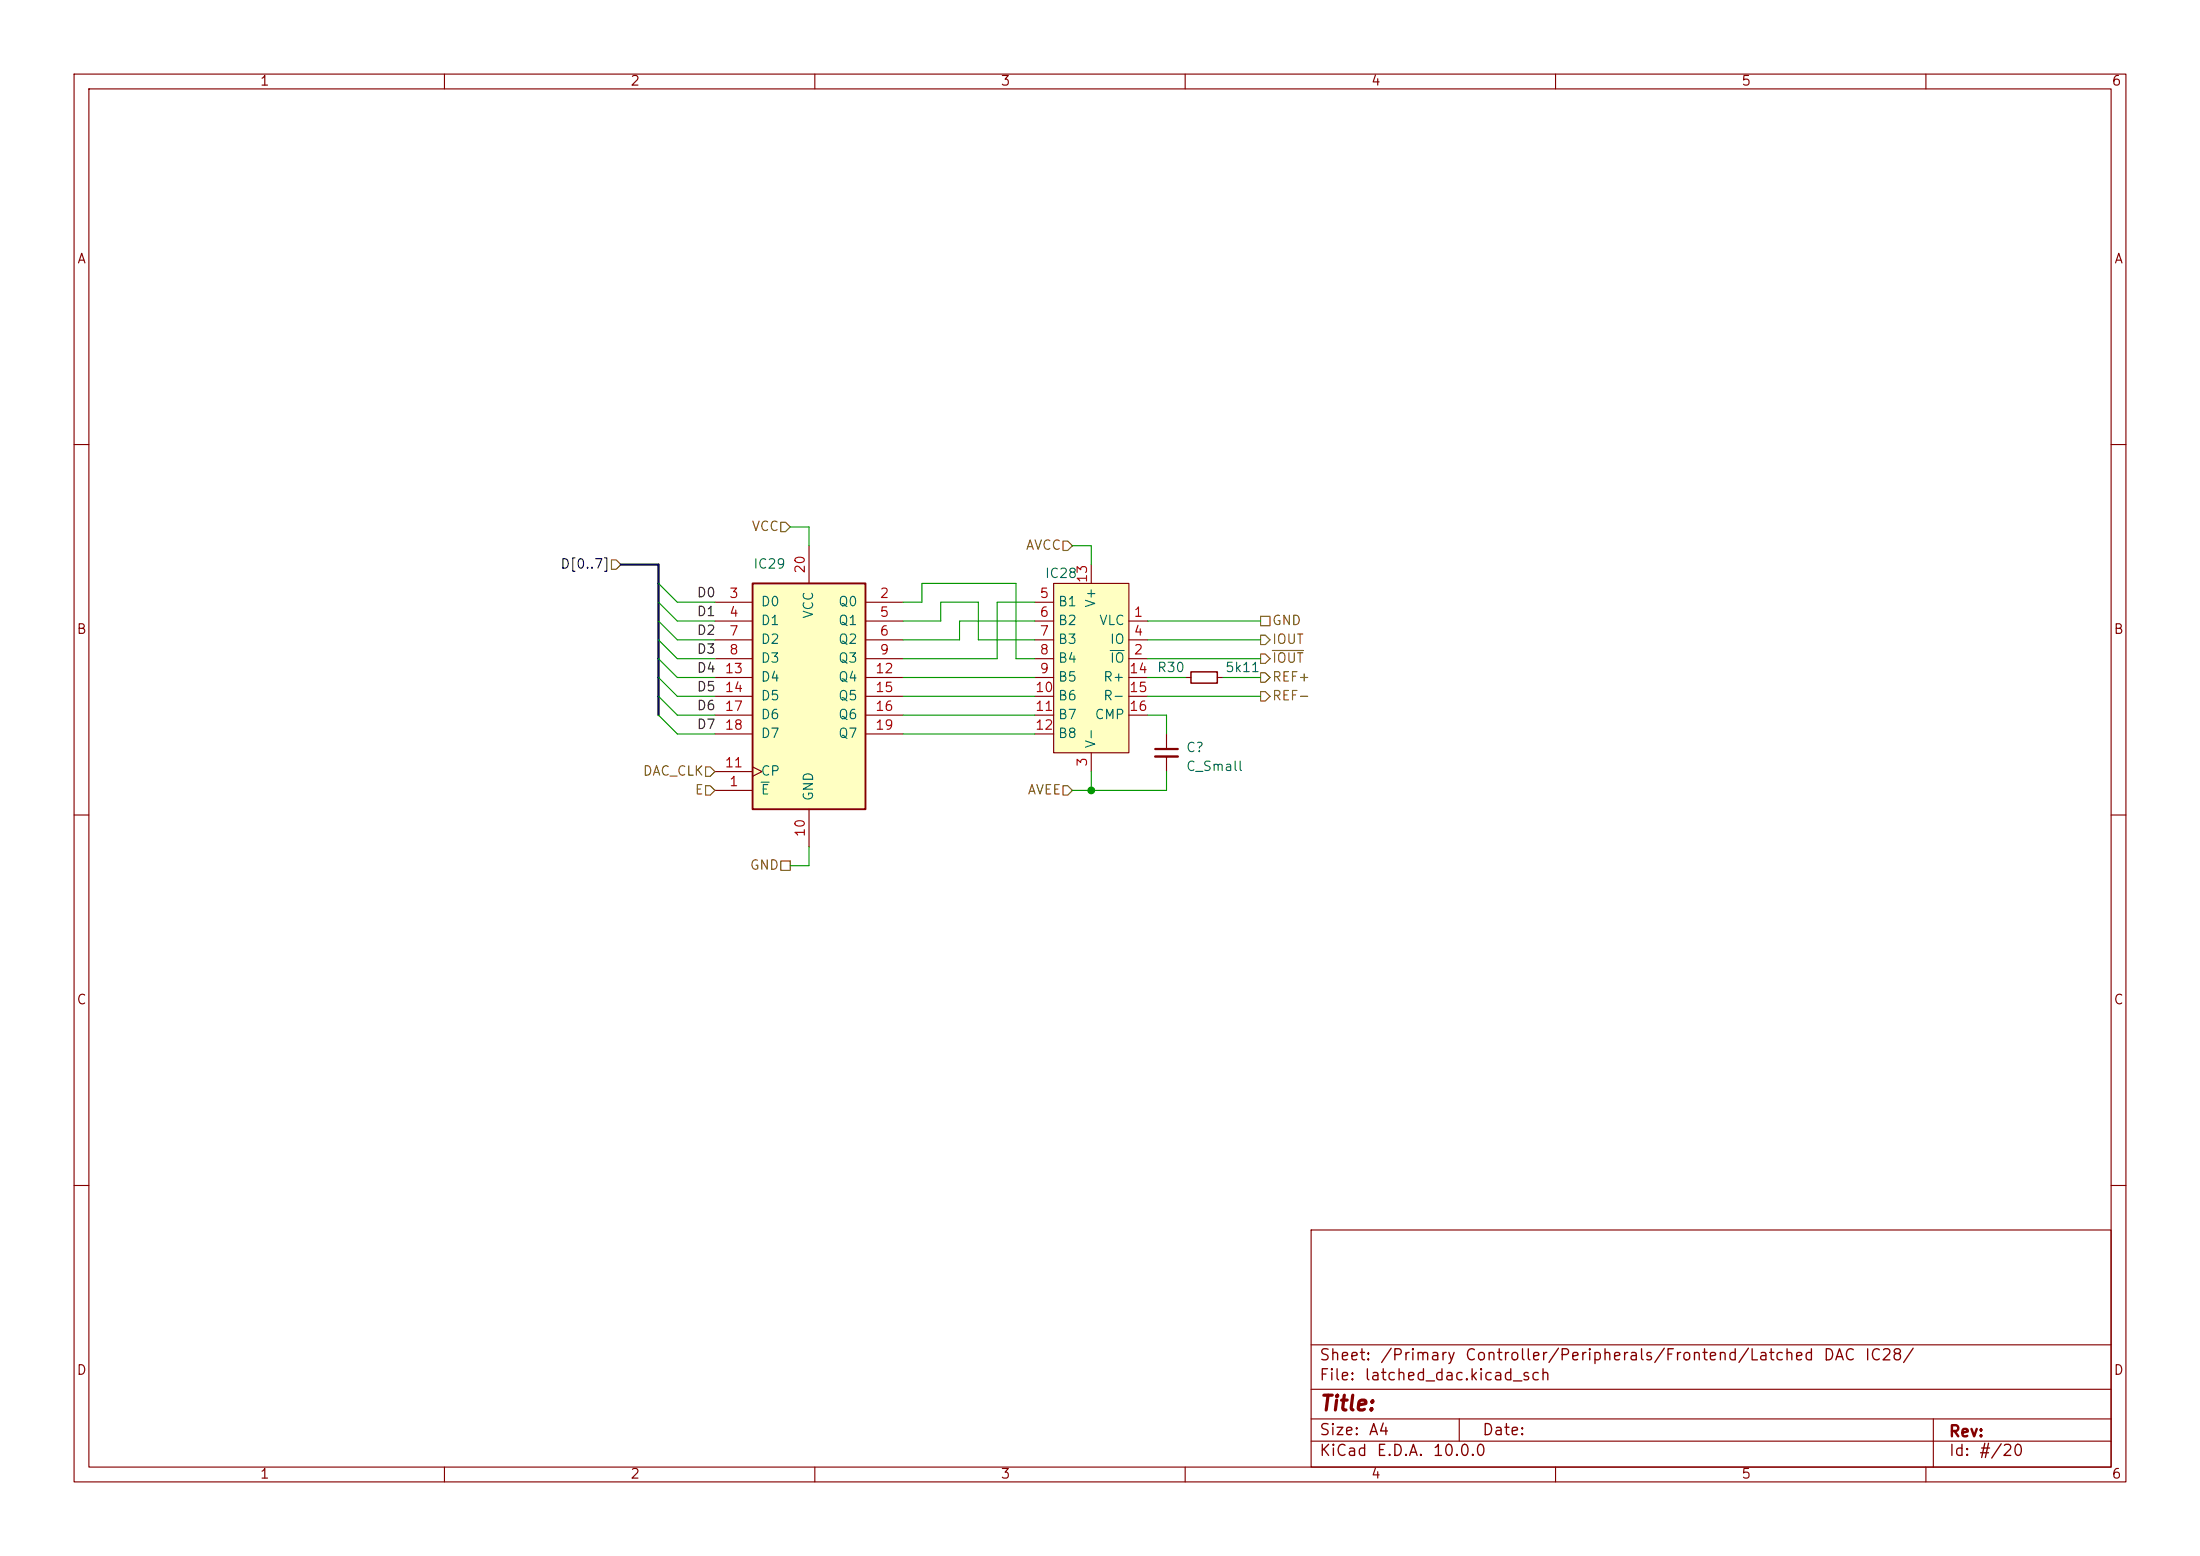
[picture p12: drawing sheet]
<svg xmlns="http://www.w3.org/2000/svg" width="297mm" height="210mm" viewBox="0 0 297 210" stroke-linecap="round" stroke-linejoin="round" font-family="sans-serif">
<g fill="none" stroke="#840000" stroke-width=".15">
<path d="M10 10h277v190h-277zM12 12h273v186h-273zM60 10v2M110 10v2M160 10v2M210 10v2M260 10v2M10 60h2M285 60h2M157.5 99.1v2M10 110h2M157.5 102.1v2"/>
<path d="M285 110h2M10 160h2M177 166h108v32h-108zM285 160h2M60 198v2M110 198v2M160 198v2M177 194.5h108M177 191.5h108M177 187.5h108M177 181.5h108M197 191.5v3"/>
<path d="M210 198v2M260 198v2M261 191.5v6.5"/>
</g>
<path d="M156 101.1h3" fill="none" stroke="#840000" stroke-width=".3"/>
<path d="M156 102.1h3" fill="none" stroke="#840000" stroke-width=".33"/>
<path d="M142.2 78.7h10.2v22.9h-10.2z" fill="#ffffc2"/>
<g fill="none" stroke="#840000" stroke-width=".15">
<path d="M142.2 78.7h10.2v22.9h-10.2zM147.3 76.2v2.5M139.7 83.8h2.5M139.7 88.9h2.5M139.7 86.4h2.5M139.7 81.3h2.5M139.7 91.4h2.5M139.7 94h2.5M139.7 96.5h2.5M139.7 99.1h2.5M152.4 83.8h2.5M152.4 88.9h2.5"/>
<path d="M152.4 86.4h2.5M152.4 91.4h2.5M152.4 94h2.5M152.4 96.5h2.5M160 91.4h.8M164.3 91.4h.8M147.3 101.6v2.5"/>
</g>
<path d="M149.9 87.8h1.9" fill="none" stroke="#006464" stroke-width=".15"/>
<path d="M160.8 90.7h3.5v1.5h-3.5z" fill="none" stroke="#840000" stroke-width=".2"/>
<path d="M101.6 78.7h15.2v30.5h-15.2z" fill="#ffffc2"/>
<path d="M101.6 78.7h15.2v30.5h-15.2z" fill="none" stroke="#840000" stroke-width=".25"/>
<g fill="none" stroke="#840000" stroke-width=".15">
<path d="M109.2 73.7v5M96.5 81.3h5.1M96.5 83.8h5.1M96.5 86.4h5.1M96.5 88.9h5.1M96.5 91.4h5.1M96.5 94h5.1M96.5 96.5h5.1M96.5 99.1h5.1M116.8 81.3h5.1M116.8 83.8h5.1M116.8 86.4h5.1"/>
<path d="M116.8 88.9h5.1M116.8 91.4h5.1M116.8 94h5.1M116.8 96.5h5.1M116.8 99.1h5.1M96.5 106.7h5.1M96.5 104.1h5.1M101.6 103.5l1.3 .6-1.3 .7M109.2 109.2v5.1"/>
</g>
<path d="M102.7 105.6h1.1" fill="none" stroke="#006464" stroke-width=".15"/>
<g fill="none" stroke="#725600" stroke-width=".15">
<path d="M82.5 75.6h.7l.6 .6-.6 .6h-.7zM105.4 70.5h.6l.7 .6-.7 .7h-.6zM143.5 73h.6l.7 .7-.7 .6h-.6zM170.2 83.2h1.2v1.3h-1.2zM170.2 93.3h.6l.6 .7-.6 .6h-.6zM170.2 85.7h.6l.6 .7-.6 .6h-.6zM170.2 90.8h.6l.6 .6-.6 .7h-.6zM170.2 88.3h.6l.6 .6-.6 .6h-.6zM171.8 87.8h4.2M95.2 103.5h.7l.6 .6-.6 .7h-.7zM95.2 106h.7l.6 .7-.6 .6h-.7zM105.4 116.2h1.3v1.3h-1.3z"/>
<path d="M143.5 106h.6l.7 .7-.7 .6h-.6z"/>
</g>
<path d="M83.8 76.2h5.1v20.3" fill="none" stroke="#000084" stroke-width=".3"/>
<g fill="none" stroke="#009600" stroke-width=".15">
<path d="M88.9 78.7l2.5 2.6h5.1M106.7 71.1h2.5v2.6M144.8 73.7h2.5v2.5M88.9 86.4l2.5 2.5h5.1M88.9 83.8l2.5 2.6h5.1M88.9 94l2.5 2.5h5.1M88.9 88.9l2.5 2.5h5.1M88.9 96.5l2.5 2.6h5.1M88.9 91.4l2.5 2.6h5.1M88.9 81.3l2.5 2.5h5.1M121.9 81.3h2.6v-2.6h12.7v10.2h2.5M121.9 83.8h5.1v-2.5h5.1v5.1h7.6"/>
<path d="M121.9 96.5h17.8M121.9 91.4h17.8M121.9 99.1h17.8M121.9 94h17.8M139.7 81.3h-5.1v7.6h-12.7M139.7 83.8h-10.2v2.6h-7.6M154.9 88.9h15.3M154.9 86.4h15.3M154.9 96.5h2.6v2.6M154.9 91.4h5.1M154.9 94h15.3M154.9 83.8h15.3"/>
<path d="M165.1 91.4h5.1M109.2 114.3v2.5h-2.5M147.3 104.1v2.6M157.5 104.1v2.6h-12.7"/>
</g>
<circle cx="147.3" cy="106.7" r=".46" fill="#009600" stroke="#009600" stroke-width=".14"/>
<text font-size="2" fill="#840000" x="178" y="190.9">Title:</text>
<g font-size="1.5" fill="#840000">
<text x="178" y="184">Sheet:</text>
<text x="186.2" y="184">/Primary</text>
<text x="197.7" y="184">Controller/Peripherals/Frontend/Latched</text>
<text x="246" y="184">DAC</text>
<text x="251.6" y="184">IC28/</text>
<text x="178" y="186.7">File:</text>
<text x="184.1" y="186.7">latched_dac.kicad_sch</text>
<text x="178" y="196.9">KiCad</text>
<text x="178" y="194.1">Size:</text>
<text x="184.7" y="194.1">A4</text>
<text x="185.7" y="196.9">E.D.A.</text>
<text x="193.3" y="196.9">10.0.0</text>
<text x="200" y="194.1">Date:</text>
<text x="263" y="194.3">Rev:</text>
<text x="263" y="196.9">Id:</text>
<text x="267.1" y="196.9">#/20</text>
</g>
<g font-size="1.3" fill="#840000">
<text x="35" y="11.9">1</text>
<text x="85" y="11.9">2</text>
<text x="135" y="11.9">3</text>
<text x="185" y="11.9">4</text>
<text x="235" y="11.9">5</text>
<text x="285" y="11.9">6</text>
<text x="10.3" y="35.9">A</text>
<text x="285.3" y="35.9">A</text>
<text x="10.3" y="85.9">B</text>
<text x="285.3" y="85.9">B</text>
<text x="10.3" y="135.9">C</text>
<text x="285.3" y="135.9">C</text>
<text x="10.3" y="185.9">D</text>
<text x="285.3" y="185.9">D</text>
<text x="35" y="199.9">1</text>
<text x="85" y="199.9">2</text>
<text x="135" y="199.9">3</text>
<text x="185" y="199.9">4</text>
<text x="235" y="199.9">5</text>
<text x="285" y="199.9">6</text>
</g>
<g font-size="1.3" fill="#725600">
<text x="101.4" y="72">VCC</text>
<text x="138.4" y="74.5">AVCC</text>
<text x="171.6" y="84.7">GND</text>
<text x="171.6" y="87.2">IOUT</text>
<text x="171.6" y="89.8">IOUT</text>
<text x="171.6" y="94.8">REF-</text>
<text x="171.6" y="92.3">REF+</text>
<text x="86.7" y="105">DAC_CLK</text>
<text x="93.7" y="107.5">E</text>
<text x="138.6" y="107.5">AVEE</text>
<text x="101.1" y="117.7">GND</text>
</g>
<text font-size="1.3" fill="#000084" x="75.6" y="77.1">D[0..7]</text>
<g font-size="1.3" fill="#006464">
<text x="101.6" y="77.1">IC29</text>
<text x="102.6" y="82.1">D0</text>
<text x="110.1" y="83.6" transform="rotate(-90 110.1 83.6)">VCC</text>
<text x="113.1" y="82.1">Q0</text>
<text x="141" y="78.3">IC28</text>
<text x="142.7" y="82.1">B1</text>
<text x="148.2" y="82.1" transform="rotate(-90 148.2 82.1)">V+</text>
<text x="102.6" y="84.7">D1</text>
<text x="102.6" y="87.2">D2</text>
<text x="102.6" y="89.8">D3</text>
<text x="113.1" y="84.7">Q1</text>
<text x="113.1" y="87.2">Q2</text>
<text x="113.1" y="89.8">Q3</text>
<text x="142.7" y="84.7">B2</text>
<text x="142.7" y="87.2">B3</text>
<text x="142.7" y="89.8">B4</text>
<text x="148.3" y="84.7">VLC</text>
<text x="149.8" y="89.8">IO</text>
<text x="149.8" y="87.2">IO</text>
<text x="102.6" y="92.3">D4</text>
<text x="102.6" y="94.8">D5</text>
<text x="113.1" y="92.3">Q4</text>
<text x="113.1" y="94.8">Q5</text>
<text x="142.7" y="92.3">B5</text>
<text x="142.7" y="94.8">B6</text>
<text x="148.8" y="92.3">R+</text>
<text x="148.8" y="94.8">R-</text>
<text x="156.1" y="91">R30</text>
<text x="165.3" y="91">5k11</text>
<text x="102.6" y="97.4">D6</text>
<text x="102.6" y="99.9">D7</text>
<text x="113.1" y="97.4">Q6</text>
<text x="113.1" y="99.9">Q7</text>
<text x="142.7" y="97.4">B7</text>
<text x="142.7" y="99.9">B8</text>
<text x="147.7" y="97.4">CMP</text>
<text x="148.2" y="101.1" transform="rotate(-90 148.2 101.1)">V-</text>
<text x="160" y="101.8">C?</text>
<text x="102.6" y="107.5">E</text>
<text x="102.6" y="105">CP</text>
<text x="160" y="104.4">C_Small</text>
<text x="110.1" y="108.2" transform="rotate(-90 110.1 108.2)">GND</text>
</g>
<g font-size="1.3" fill="#a90000">
<text x="109" y="77.5" transform="rotate(-90 109 77.5)">20</text>
<text x="98.4" y="81">3</text>
<text x="98.4" y="83.6">4</text>
<text x="118.7" y="81">2</text>
<text x="118.7" y="83.6">5</text>
<text x="140.3" y="81">5</text>
<text x="140.3" y="83.6">6</text>
<text x="147.1" y="78.8" transform="rotate(-90 147.1 78.8)">13</text>
<text x="153" y="83.6">1</text>
<text x="98.4" y="86.1">7</text>
<text x="98.4" y="88.6">8</text>
<text x="118.7" y="86.1">6</text>
<text x="118.7" y="88.6">9</text>
<text x="140.3" y="86.1">7</text>
<text x="140.3" y="88.6">8</text>
<text x="153" y="88.6">2</text>
<text x="153" y="86.1">4</text>
<text x="97.7" y="91.2">13</text>
<text x="97.7" y="93.7">14</text>
<text x="118.1" y="91.2">12</text>
<text x="118.1" y="93.7">15</text>
<text x="139.7" y="93.7">10</text>
<text x="140.3" y="91.2">9</text>
<text x="152.4" y="91.2">14</text>
<text x="152.4" y="93.7">15</text>
<text x="97.7" y="96.3">17</text>
<text x="97.7" y="98.8">18</text>
<text x="118.1" y="96.3">16</text>
<text x="118.1" y="98.8">19</text>
<text x="139.7" y="96.3">11</text>
<text x="139.7" y="98.8">12</text>
<text x="152.4" y="96.3">16</text>
<text x="97.7" y="103.9">11</text>
<text x="98.4" y="106.4">1</text>
<text x="147.1" y="103.6" transform="rotate(-90 147.1 103.6)">3</text>
<text x="109" y="113.1" transform="rotate(-90 109 113.1)">10</text>
</g>
<g font-size="1.3" fill="#0f0f0f">
<text x="94" y="83.5">D1</text>
<text x="94" y="80.9">D0</text>
<text x="94" y="86">D2</text>
<text x="94" y="88.6">D3</text>
<text x="94" y="93.6">D5</text>
<text x="94" y="91.1">D4</text>
<text x="94" y="98.7">D7</text>
<text x="94" y="96.2">D6</text>
</g>
</svg>
